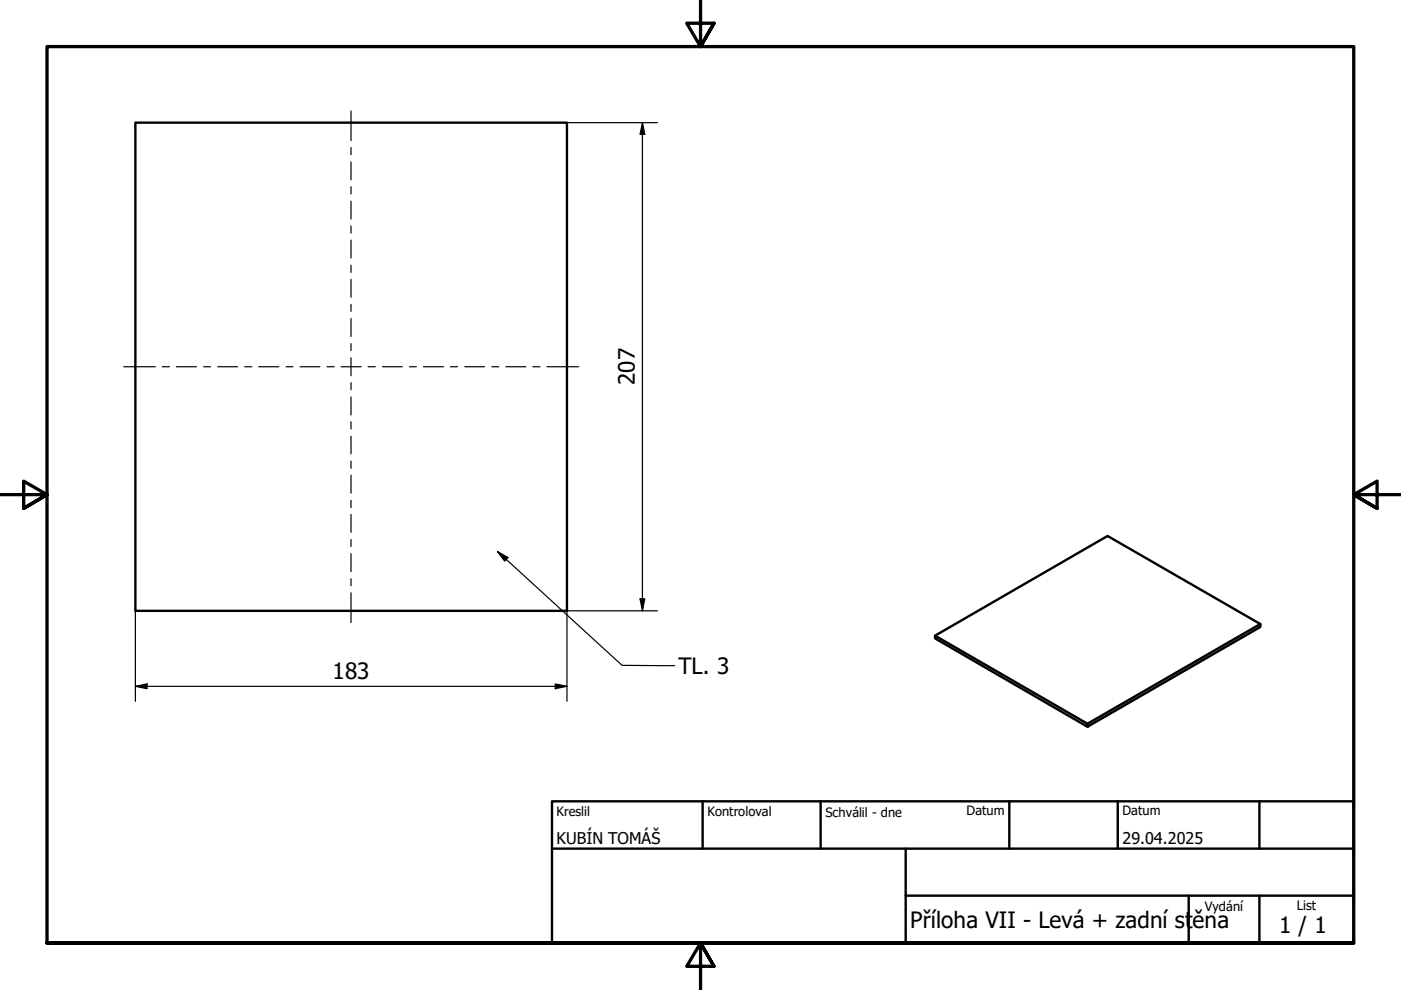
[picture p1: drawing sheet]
<svg xmlns="http://www.w3.org/2000/svg" width="297mm" height="210mm" viewBox="0 0 297 210" stroke-linecap="round" stroke-linejoin="round" font-family="sans-serif">
<path d="M28.7 26h91.5v103.5h-91.5zM198.2 134.8l32.4 18.7M267.2 132.3v.6l-36.6 21.2-32.4-18.7v-.6l36.6-21.2 32.4 18.7-36.6 21.2v.6" fill="none" stroke="#000" stroke-width=".51"/>
<path d="M148.5 -.1v10l-2.9-5h5.8l-2.9 5 2.9-5M0 104.9h10l-5-2.9v5.8l5-2.9-5 2.9M297 104.9h-10l5-2.9v5.8l-5-2.9 5 2.9M10 199.9v-190h277v190h-277h277M151.4 204.9l-2.9-5 2.9 5h-5.8l2.9-5v10" fill="none" stroke="#000" stroke-width=".7"/>
<!-- layer: Nadpis (ISO) -->
<path d="M117 169.9h170v30h-170zM117 179.9h170M149 169.9v10M174 169.9v10M192 179.9v20M214 169.9v10M237 169.9v10M267 169.9v10M192 189.9h95M252 189.9v10M267 189.9v10" fill="none" stroke="#000" stroke-width=".51"/>
<!-- layer: Osa (ISO) -->
<g fill="none" stroke="#000" stroke-width=".25">
<path d="M74.4 23.5v6.3M74.4 31.3v1.5M74.4 34.3v3.8M74.4 39.6v1.5M74.4 42.6v3.9M74.4 47.9v1.5M74.4 50.9v3.8M74.4 56.2v1.6M74.4 59.2v3.8M26.2 77.8h6.8M34.4 77.8h1.5M37.4 77.8h4.3"/>
<path d="M43.2 77.8h1.4M46.2 77.8h4.2M51.9 77.8h1.5M54.9 77.8h4.2M60.6 77.8h1.5M63.6 77.8h4.2M69.3 77.8h1.6M72.3 77.8h4.3M74.4 64.6v1.4M74.4 67.5v3.8M74.4 72.9v1.4M74.4 75.9v3.8"/>
<path d="M78 77.8h1.6M81.1 77.8h4.2M86.8 77.8h1.5M89.8 77.8h4.2M95.5 77.8h1.5M98.6 77.8h4.1M104.3 77.8h1.4M107.3 77.8h4.2M113 77.8h1.5M116 77.8h6.7M74.4 81.1v1.5M74.4 84.2v3.8"/>
<path d="M74.4 89.4v1.6M74.4 92.5v3.7M74.4 97.8v1.5M74.4 100.7v3.9M74.4 106.1v1.5M74.4 109.1v3.8M74.4 114.4v1.5M74.4 117.4v3.8M74.4 122.7v1.5M74.4 125.7v6.3"/>
</g>
<path d="M120.2 26h19.2M136.2 26l.5 2.5h-1zM136.2 26v103.5M28.7 129.5v19.2M135.7 127h1l-.5 2.5zM139.4 129.5h-19.2v19.2M28.7 145.5l2.5-.5v1zM28.7 145.5h91.5M117.7 145l2.5 .5-2.5 .5z" fill="none" stroke="#000" stroke-width=".25"/>
<path d="M136.2 26l.5 2.5h-1zM135.7 127h1l-.5 2.5zM28.7 145.5l2.5-.5v1zM117.7 145l2.5 .5-2.5 .5z" fill="#000"/>
<path d="M105.5 116.9l2.2 1.3-.7 .8zM105.5 116.9l26.4 24.2h11.2" fill="none" stroke="#000" stroke-width=".25"/>
<path d="M105.5 116.9l2.2 1.3-.7 .8z" fill="#000"/>
<g font-size="4.8">
<text x="134.6" y="81.7" transform="rotate(-90 134.6 81.7)">207</text>
<text x="70.5" y="143.9">183</text>
<text x="143.8" y="142.9">TL. 3</text>
<text x="193" y="196.8">Příloha VII - Levá + zadní st</text>
<text x="252.9" y="196.8">ěna</text>
<text x="271.2" y="197.8">1 / 1</text>
</g>
<g font-size="3.4">
<text x="118" y="178.9">KUBÍN TOMÁŠ</text>
<text x="238" y="178.9">29.04.2025</text>
</g>
<g font-size="2.7">
<text x="118" y="173">Kreslil</text>
<text x="150" y="173">Kontroloval</text>
<text x="175" y="173.1">Schválil - dne</text>
<text x="204.9" y="172.9">Datum</text>
<text x="238" y="172.9">Datum</text>
<text x="255.5" y="193.1">Vydání</text>
<text x="275" y="192.9">List</text>
</g>
</svg>
